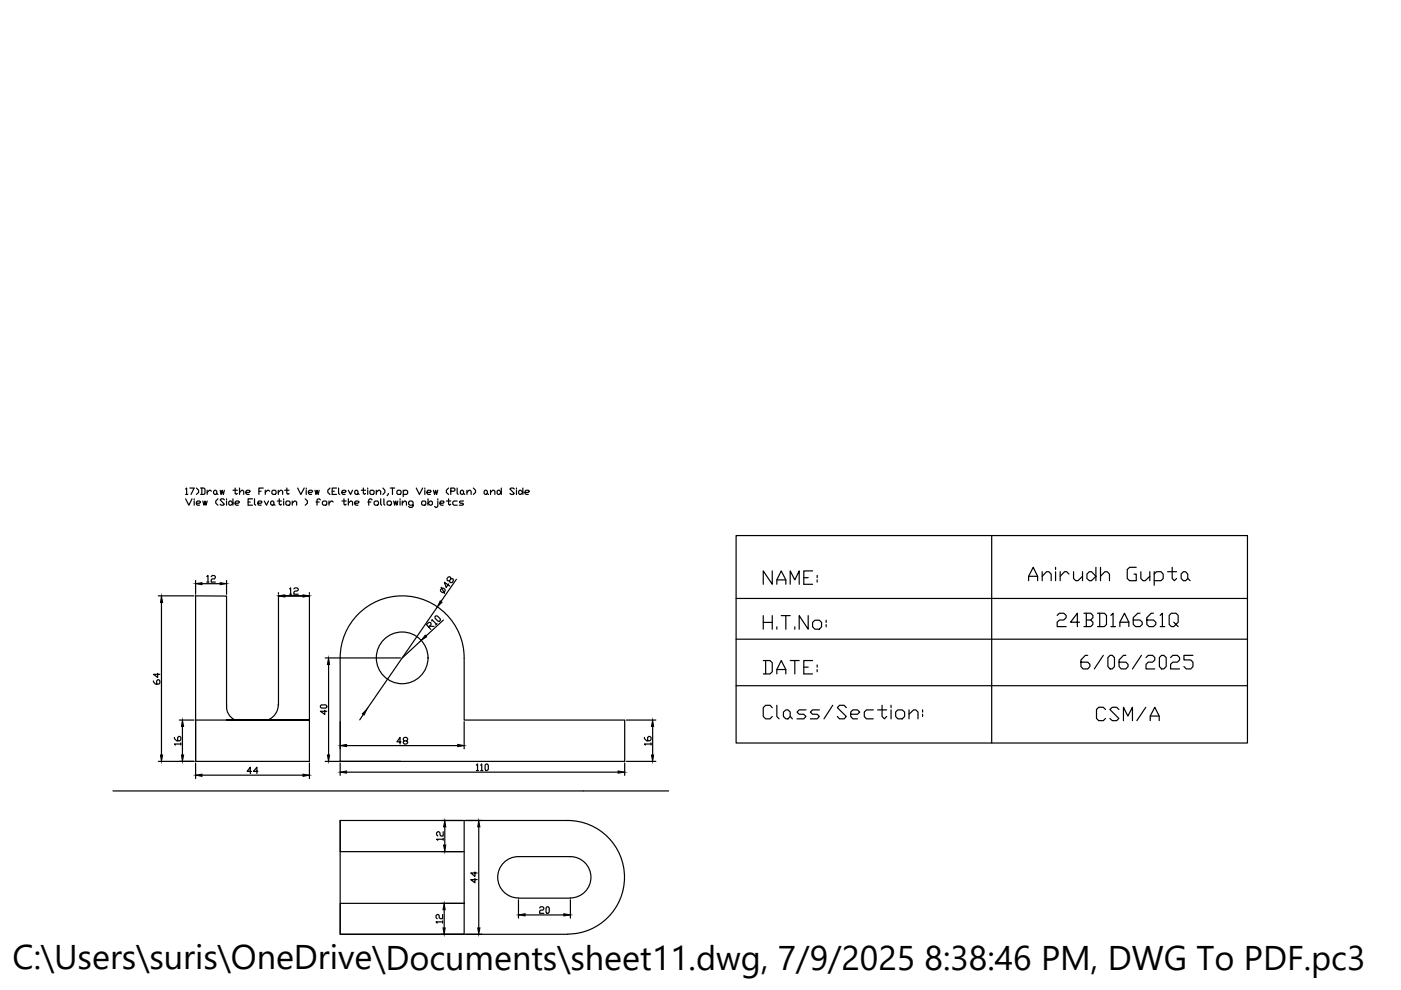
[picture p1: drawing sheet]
<svg xmlns="http://www.w3.org/2000/svg" width="297mm" height="210mm" viewBox="0 0 297 210" stroke-linecap="round" stroke-linejoin="round" font-family="sans-serif">
<!-- layer: 0 -->
<g fill="none" stroke="#000" stroke-width=".25">
<path d="M39.4 103.7l.2-.2v1.3M39.4 105.8l.6 1.3 .7-1.3M39.4 104.8h.4M40.2 103.5h1l-.7 1.3M41.2 105.8v.2M41.2 106.2v.9M41.6 103.5l.5 .4v.5l-.5 .4M41.6 106.7h.7l.2-.3-.2-.2h-.4l-.3 .2v.5l.3 .2h.4M42.5 103.5h.8l.2 .2v.9l-.2 .2h-.8M42.8 103.5v1.3M43 106.2l.3 .9 .2-.9 .2 .9 .2-.9M43.9 103.9v.9"/>
<path d="M44.8 104.2l-.4-.3-.5 .5M45.3 104.2l.4-.3 .3 .3v.4l-.5 .2-.2-.2zM46 104.6l.2 .2M46.2 105.8l-.5 .4v.5l.5 .4M46.7 103.9l.2 .9 .2-.9 .3 .9 .2-.9M47.6 106l-.2-.2h-.5l-.2 .2 .9 .9-.2 .2h-.5l-.2-.2M48 105.8v.2M48 106.2v.9M48.7 106.2h.3l.4 .5-.4 .4-.5-.2v-.5zM49.4 103.9h.9M49.4 105.8v1.3M49.9 103.5v1.1l.2 .2 .2-.2"/>
<path d="M49.9 106.7h.6l.3-.3-.3-.2h-.4l-.2 .2v.5l.2 .2h.4M50.8 104.4l.5-.5h.2l.2 .3v.6M50.8 103.5v1.3M52.1 104.4h.7l.3-.2-.3-.3h-.4l-.3 .3v.4l.3 .2h.4M52.6 106.4h.5M53.5 105.8h-.9v1.3h.9M54 105.8v1.1l.2 .2M54.7 106.7h.7l.2-.3-.2-.2h-.5l-.2 .2v.5l.2 .2h.5M54.9 104.2h.5M55.8 103.5h-.9v1.3M56 106.2l.5 .9 .4-.9M56.2 103.9v.9"/>
<path d="M57.2 104.2l-.5-.3-.5 .5M57.4 106.4l.5-.2 .2 .2v.5l-.5 .2-.2-.2zM57.6 104.2l.3-.3h.4l.2 .3v.4l-.2 .2h-.4l-.3-.2zM58.1 106.9l.2 .2M58.8 106.2h.9M59 104.4l.5-.5h.2l.2 .3v.6M59 103.9v.9M59.2 105.8v1.1l.3 .2 .2-.2M60.1 105.8v.2M60.1 106.2v.9M60.4 103.9h.9M60.8 103.5v1.1l.3 .2 .2-.2"/>
<path d="M60.8 106.2h.5l.2 .2v.5l-.2 .2h-.5l-.2-.2v-.5zM62 106.7l.4-.5h.2l.3 .2v.7M62 106.2v.9M63.1 103.5l.7 1.3 .7-1.3M64.7 105.8l.5 .4v.5l-.5 .4M64.9 103.5v.2M64.9 103.9v.9M65.4 104.4h.7l.2-.2-.2-.3h-.5l-.2 .3v.4l.2 .2h.5M66.8 103.9l.2 .9 .2-.9 .3 .9 .2-.9M67 106.4h.7M67.9 106l-.2-.2-.5 .2v1.1M68.4 106.4l.2-.2h.5l.2 .2v.5l-.2 .2h-.5l-.2-.2z"/>
<path d="M69.8 106.2v.9M70 103.5l-.5 .4v.5l.5 .4M70.4 104.2h.5M70.6 106.4l-.4-.2-.4 .5M71.4 103.5h-1v1.3h1M71.8 103.5v1.1l.2 .2M72.5 104.4h.7l.2-.2-.2-.3h-.5l-.2 .3v.4l.2 .2h.5M72.5 106.2h.9M72.9 105.8v1.1l.3 .2 .2-.2M73.9 103.9l.4 .9 .4-.9M73.9 106.7l.4-.5h.2l.2 .2v.7M73.9 105.8v1.3"/>
<path d="M75.2 104.2l.3-.3 .4 .3v.4l-.2 .2-.5-.2zM75.2 106.7h.7l.2-.3-.2-.2h-.4l-.3 .2v.5l.3 .2h.4M75.9 104.6l.2 .2M76.6 103.9h.9M77 103.5v1.1l.3 .2 .2-.2M78 103.5v.2M78 103.9v.9M78 106.4h.6M78.4 104.2l.2-.3h.5l.2 .3v.4l-.2 .2h-.5l-.2-.2zM78.9 106l-.3-.2-.4 .2v1.1M79.3 106.4l.3-.2h.4l.2 .2v.5l-.2 .2h-.4l-.3-.2zM79.8 104.4l.4-.5h.3l.2 .3v.6"/>
<path d="M79.8 103.9v.9M80.7 105.8v1.1l.2 .2M81.2 103.5l.4 .4v.5l-.4 .4M81.4 105.8v1.1l.2 .2M82.1 106.4l.2-.2h.4l.3 .2v.5l-.3 .2h-.4l-.2-.2zM82.3 104.6l-.2 .5M82.7 103.5h1M83.2 103.5v1.3M83.5 106.2l.2 .9 .2-.9 .2 .9 .3-.9M84.1 104.2l.3-.3h.4l.2 .3v.4l-.2 .2h-.4l-.3-.2zM84.8 105.8v.2M84.8 106.2v.9"/>
<path d="M85.3 106.7l.5-.5h.2l.2 .2v.7M85.3 106.2v.9M85.5 104.2l.3-.3h.4l.2 .3v.4l-.2 .2h-.7M85.5 103.9v1.4M87.6 107.1h-.7l-.3-.2v-.5l.3-.2h.4l.3 .2v1l-.3 .2h-.4l-.3-.2M88.3 103.5l.6 1.3 .7-1.3M89.4 106.4l.2-.2h.5l.2 .2v.5l-.2 .2h-.5l-.2-.2zM90.1 103.5v.2M90.1 103.9v.9M90.5 104.4h.7l.2-.2-.2-.3h-.5l-.2 .3v.4l.2 .2h.5M90.7 106.7l.5-.5 .5 .2v.5l-.3 .2h-.2zM90.7 105.8v1.3"/>
<path d="M91.9 103.9l.2 .9 .3-.9 .2 .9 .2-.9M92.8 106.2v1.2l-.2 .2-.5-.2M92.8 105.8v.2M93.3 106.7h.7l.2-.3-.2-.2h-.5l-.2 .2v.5l.2 .2h.5M94.6 106.2h1M95.1 103.5l-.5 .4v.5l.5 .4M95.1 105.8v1.1l.2 .2 .3-.2M95.6 104.2h.7l.2-.5-.2-.2h-.7v1.3M96.9 103.5v1.1l.2 .2M96.9 106.2h-.6l-.3 .2v.5l.3 .2h.6M97.6 104.2l.3-.3 .4 .3v.4l-.2 .2-.5-.2zM98.3 106.2h-.7l-.2 .2 .2 .3h.5l.2 .2-.2 .2h-.7"/>
<path d="M98.3 104.6l.2 .2M99 104.4l.4-.5h.3l.2 .3v.6M99 103.9v.9M100.4 103.5l.4 .4v.5l-.4 .4M102.6 104.2l.3-.3 .4 .3v.4l-.2 .2-.5-.2zM103.3 104.6l.3 .2M104 104.4l.5-.5h.2l.2 .3v.6M104 103.9v.9M105.6 103.9h.3l.4 .5-.4 .4-.5-.2v-.4zM106.3 103.5v1.3M109 103.7l-.2-.2h-.4l-.3 .2 .9 .9-.2 .2h-.4l-.3-.2M109.5 103.5v.2"/>
<path d="M109.5 103.9v.9M110 104.2l.4-.3 .5 .5-.5 .4h-.2l-.2-.2zM110.9 103.5v1.3M111.3 104.4h.7l.3-.2-.3-.3h-.5l-.2 .3v.4l.2 .2h.5M156.1 113.6h108.4v43.9h-108.4zM210.3 113.6v43.9M33.6 126.3h7.5M34.2 127.7v32.4M41.5 123.1v2.9M42.8 123.8h3.9M43.8 122.3l.3-.3v1.4M43.8 123.4h.5"/>
<path d="M44.8 122.3l.2-.3h.5l.2 .3-.2 .4h-.5l-.2 .3v.4h.9M48 123.1v2.9M59 126.3h6.6v35.1h-24.1v-35.1l6.5 .1v23.1M59 125.7v.3M60.4 126.3h3.8M61.4 124.9l.2-.3v1.4M61.4 126h.4M62.3 124.9l.3-.3h.4l.2 .3v.2l-.2 .2h-.4l-.3 .2v.5h.9M65.6 126.3h-6.6v23.3M65.6 125.7v.3M68.9 139.5h16M72.1 139.5a13.1 13.1 0 0 1 13.2-13.2 13.1 13.1 0 0 1 13.1 13.2"/>
<path d="M72.1 139.5v21.9h60.3v-8.7h-34v-13.2M89.3 135.8l-4 3.7M90.9 132.9l.5-.4v-.4l-.2-.1h-.3l-.5 .4 .9 1M91 132.8h1M91.6 131.7v-.3l.9 .9M92.4 130.6h.3l.7 .6-.2 .6-.3-.1-.7-.6v-.4zM92.7 132.2l-.3 .3M92.7 128.7l-14.9 21.6M93.5 124.5l.8 1.3M93.6 124.7h.4l.3 .2 .1 .3-.3 .4-.3 .1-.3-.3-.1-.3zM94 131.5l-3.7 3.3M95.1 123.8l-.5 .8-.4-1.1 1.2 .8"/>
<path d="M95.6 122.7h.3l.2 .1v.3l-.2 .4-.5-.1 .1-1-.2-.1-.3 .1-.2 .3v.3l.5 .1M96.8 122.8l-3.3 4.7M156.1 126.9h108.4M156.1 135.5h108.4M161.8 130.5v2.9M161.8 132h1.9M163.7 121v2.9l-1.9-2.9v2.9M163.7 130.5v2.9M164.7 123.9v-.9l.9-2 1 2v.9M164.7 123h1.9M164.7 132.9v.5M165.6 130.5h1.9"/>
<path d="M166.6 130.5v2.9M167.5 123.9v-2.9l1 2 .9-2v2.9M168.5 132.9v.5M170.4 122.5h1M171.4 130.5v2.9l-2-2.9v2.9M172.3 121h-1.9v2.9h1.9M172.3 132l.5-.5h.9l.5 .5v.9l-.5 .5h-.9l-.5-.5zM173.3 122v.5M173.3 123v.4M175.2 131.5v.5M175.2 132.4v.5M32.5 144.4v.2l.5 .4h.7l.2-.2v-.4l-.2-.3h-.3l-.2 .3v.6"/>
<path d="M33.4 142.8v.9l-.9-.7h1.4M37 156.4v.2l.5 .5h.6l.2-.3v-.4l-.2-.3-.4 .3v.7M38 152.7h3.1M38.3 157.7h-1.3l.2 .3M38.3 157.5v.5M38.7 154v6.1M48 152.7h17.6h-24.1v8.7M48.1 149.5a2.98 2.98 0 0 0 1.8 3.1M59 149.3a3.5 3.5 0 0 1-2.2 3.3M68.1 149.5h1l.2 .4-.2 .2h-1l-.2-.2zM68.9 150.6v.9l-1-.7h1.4M69.7 140.9v19.2"/>
<path d="M72.1 153v5.8M73.5 158.1h23.6M77 151.5l-.7 1.1M85 157.3h-.9l.7-.9v1.3M85.7 157.1l-.2-.3 .2-.4h.5l.2 .2-.2 .5h-.5l-.2 .2 .2 .4h.5l.2-.2v-.2l-.2-.2M98.4 153v5.8M132.8 152.7h6.3M136.6 156.4v.2l.5 .5h.7l.2-.3v-.4l-.2-.3-.5 .3v.7M138 157.7h-1.4l.3 .3M138 157.5v.5M138.4 154v6.1M156.1 145.4h108.4"/>
<path d="M161.8 140.1h1.5l.4 .4v1.9l-.4 .5h-1.5M162.3 140.1v2.8M163.7 150l-.4-.5h-1l-.5 .5v1.9l.5 .5h1l.4-.5M164.7 142.9v-.9l.9-1.9 1 1.9v.9M164.7 149.5v2.4l.5 .5M164.7 142h1.9M166.1 151l.5-.5h.5l.4 .5v.9l-.4 .5h-.5l-.5-.5zM167.5 140.1h1.9M167.5 151.9l.5 .5M168.5 140.1v2.8M170.4 141.4h1M170.9 150.5h-1.5l-.4 .5 .4 .4h1l.5 .5-.5 .5h-1.4"/>
<path d="M172.3 140.1h-1.9v2.8h1.9M173.3 141v.4M173.3 142v.4M173.7 150.5h-1.4l-.5 .5 .5 .4h1l.4 .5-.4 .5h-1.5M176.6 149.5l-1.9 2.9M179.4 150l-.4-.5h-1l-.5 .5 1.9 1.9-.4 .5h-1l-.5-.5M180.4 151.4h1.4l.5-.4-.5-.5h-1l-.4 .5v.9l.4 .5h1M185.2 150.5h-1.5l-.5 .5v.9l.5 .5h1.5M186.1 150.5h1.9M187 149.5v2.4l.5 .5 .5-.5M188.9 149.5v.5M188.9 150.5v1.9"/>
<path d="M189.9 151l.5-.5h.9l.5 .5v.9l-.5 .5h-.9l-.5-.5zM192.7 151.4l1-.9h.5l.4 .5v1.4M192.7 150.5v1.9M195.6 150.5v.5M195.6 151.4v.5M23.9 167.7h117.9M33.6 161.4h7.5M41.5 161.8v3.3M42.8 164.4h21.4M53.3 163.5h-.9l.7-.8v1.3M54.7 163.5h-1l.8-.8v1.3M65.6 161.8v3.3"/>
<path d="M68.9 161.4h16M72.1 174v24.1h48.3M72.1 174v6.6h26.3M72.1 174h48.3a12 12 0 0 1 12 12 12 12 0 0 1-12 12M72.1 161.8v2.6M73.5 163.7h57.5M94 177.9h-1.4l.2 .3M94 176.3v1h-.5l-.2-.3v-.4l-.5-.3-.2 .3v.4l.2 .3M94 177.7v.5M94.3 175.3v3.9M98.4 174v24.1h-26.3v-6.6h26.3M101 162.2l.2-.2v1.4"/>
<path d="M101 163.4h.5M101.5 175.3v21.4M101.9 162.2l.2-.2v1.4M101.9 163.4h.5M103.1 162l.4 .2v.9l-.2 .3h-.2l-.2-.3v-.9zM132.4 161.8v2.6M132.8 161.4h6.3M93.5 191.5h4.6M93.6 180.6h4.5M94.2 192.9v3.8M100.7 186.2v1l-.9-.7h1.4M100.7 184.9v.9l-.9-.7h1.4"/>
<path d="M109.9 181.6a4.4 4.4 0 0 0-4.4 4.4 4.4 4.4 0 0 0 4.4 4.4M109.9 181.6h11M109.9 190.4h11M109.9 190.8v3.9M114.4 192.5l.2-.3h.5l.2 .3-.2 .5h-.5l-.2 .2v.4h.9M116 192.2h.2l.2 .3v.9l-.2 .2h-.2l-.2-.2v-.9zM120.9 181.6a4.4 4.4 0 0 1 4.4 4.4 4.4 4.4 0 0 1-4.4 4.4M120.9 190.8v3.9"/>
<circle cx="85.3" cy="139.5" r="5.5"/>
</g>
<g fill="#000" stroke="#000" stroke-width=".21">
<path d="M34.2 126.3l.3 1.4h-.5zM41.5 123.8l1.3-.3v.5zM46.7 123.5l1.3 .3-1.3 .2zM59 126.3l1.4-.2v.5zM64.2 126.1l1.4 .2-1.4 .3zM90.2 134.7l.3 .3-1.2 .8zM93.3 127.4l.4 .3-1 1zM38.7 152.7l.2 1.3h-.4zM69.7 139.5l.2 1.4h-.5zM72.1 158.1l1.4-.3v.5zM77.8 150.3l-.6 1.3-.4-.2zM97.1 157.8l1.3 .3-1.3 .2z"/>
<path d="M138.4 152.7l.2 1.3h-.5zM34 160.1h.5l-.3 1.3zM38.5 160.1h.4l-.2 1.3zM41.5 164.4l1.3-.3v.5zM64.2 164.1l1.4 .3-1.4 .2zM69.4 160.1h.5l-.2 1.3zM72.1 163.7l1.4-.2v.4zM94.3 174l.2 1.3h-.4zM94.1 179.2h.4l-.2 1.4zM101.5 174l.3 1.3h-.5zM131 163.5l1.4 .2-1.4 .2zM138.1 160.1h.5l-.2 1.3z"/>
<path d="M94.2 191.5l.2 1.4h-.5zM109.9 194l1.4-.3v.5zM119.5 193.7l1.4 .3-1.4 .2z"/>
</g>
<text font-size="11.9" x="2.8" y="207.4">CSM/A</text>
<text font-size="7.5" x="217.3" y="125.2">Anirudh Gupta</text>
<text font-size="7.3" x="2.7" y="205.5">C:\Users\suris\OneDrive\Documents\sheet11.dwg, 7/9/2025 8:38:46 PM, DWG To PDF.pc3</text>
<text font-size="6.6" x="228.2" y="143.2">6/06/2025</text>
<g font-size="6.2">
<text x="223.3" y="134.1">24BD1A661Q</text>
<text x="231.4" y="154.2">CSM/A</text>
</g>
</svg>
